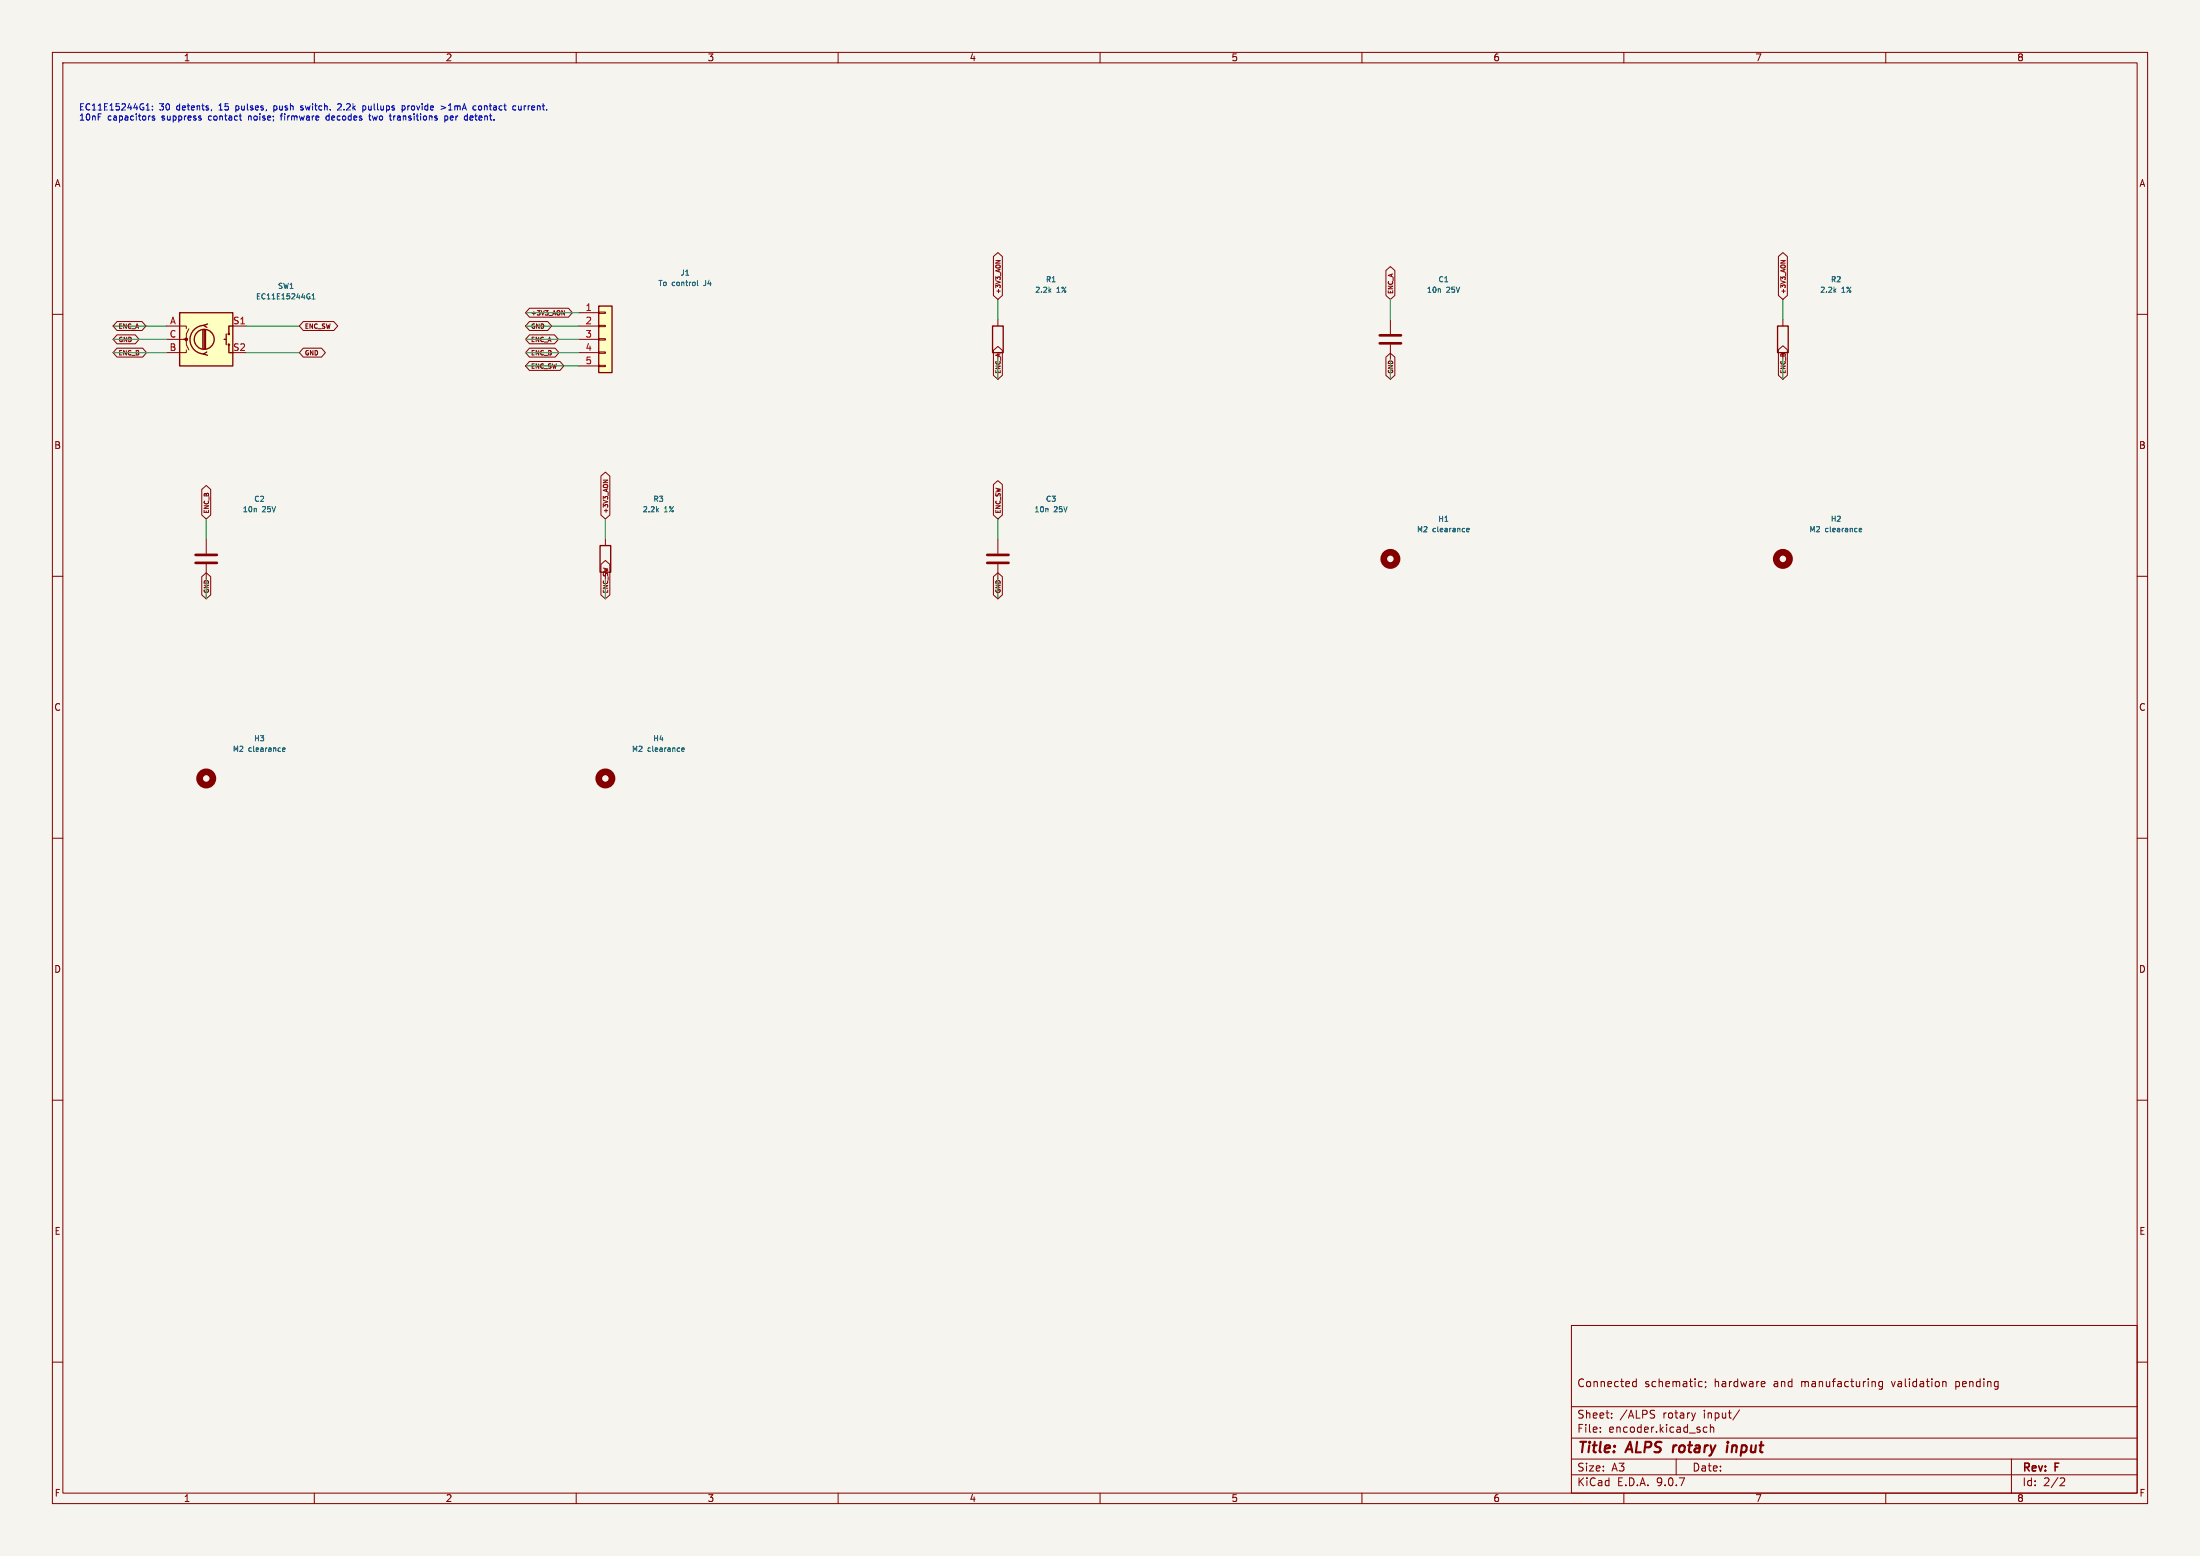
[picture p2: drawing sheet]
<svg xmlns="http://www.w3.org/2000/svg" width="420mm" height="297mm" viewBox="0 0 420 297" stroke-linecap="round" stroke-linejoin="round" font-family="sans-serif">
<path d="M0 0h420v297h-420z" fill="#f5f4ef" stroke="#f5f4ef" stroke-width=".19"/>
<g fill="none" stroke="#840000" stroke-width=".19">
<path d="M10 10h400v277h-400zM12 12h396v273h-396zM60 10v2M110 10v2M160 10v2M210 10v2M260 10v2M310 10v2M360 10v2M10 60h2M408 60h2M10 110h2"/>
<path d="M39.4 102.9v2.8M39.4 107.7v2.8M115.6 102.9v1.2M190.5 102.9v2.8M190.5 107.7v2.8M408 110h2M10 160h2M408 160h2M10 210h2M408 210h2M300 253h108v32h-108zM10 260h2"/>
<path d="M300 278.5h108M300 274.5h108M300 268.5h108M305.5 273.2v.2M305.5 272.5v.1M307.7 270.5v.2M307.7 269.8v.1M311.7 264.4l.2 .3 .5-.1M312.4 263.2v1.5M312.4 263.8l-.5-.1-.2 .3M315.7 269.2l.2 .1M315.7 270l.2 .3-.2 .3"/>
<path d="M320 278.5v3M323.7 269.7l-.4 1M324.4 264.6h.5M324.4 263.8h.5M325.6 263.8v.1M325.7 264.6l-.2 .3M325.9 272.5l-.5-.1-.2 .3 .1 .6h.6M326.5 272.5l.2-.1 .4 .1 .1 .9M326.5 271.9v1.5M332.1 269.1l-1.3 1.9M336.4 263.7l.5 .1v.2l-.7 .2M336.9 264.6l-.5 .1"/>
<path d="M357.9 263.8l.1 .9M359.4 263.8l-.5-.1-.2 .3 .1 .6h.6M359.4 263.7v1.2l-.3 .3-.4-.1M370.9 263.8h.5l.1 .9M384 278.5v6.5M408 260h2M60 285v2M110 285v2M160 285v2M210 285v2M260 285v2M300 281.5h108"/>
<path d="M310 285v2M360 285v2M393.5 282.1l.5 .1 .2 .3-1 1.1h1"/>
</g>
<path d="M319.5 275.9l-.2 1.3M329.8 275.9l-.2 1.3M329.9 275.2l-.1 .2" fill="none" stroke="#840000" stroke-width=".4"/>
<path d="M37.3 105.9h4.1M37.3 107.4h4.1M188.5 105.9h4M188.5 107.4h4" fill="none" stroke="#840000" stroke-width=".51"/>
<g fill="none" stroke="#840000" stroke-width="1.3">
<circle cx="39.4" cy="148.6" r="1.27"/>
<circle cx="115.6" cy="148.6" r="1.27"/>
</g>
<path d="M125.4 97.3l.3 .4M125.7 97l-.4 .4M53.9 143.1l.5-.1v-.2h-.3l-.2 .1 .1 .5h.4M130.1 143.1l.5-.1v-.2h-.3l-.2 .1 .1 .5h.4" fill="none" stroke="#006464" stroke-width=".19"/>
<path d="M114.6 104.1h2v5.1h-2z" fill="none" stroke="#840000" stroke-width=".25"/>
<path d="M114.3 58.4h2.5v12.7h-2.5z" fill="#ffffc2"/>
<path d="M114.3 58.4h2.5v12.7h-2.5zM189.5 62.2h2v5.1h-2z" fill="none" stroke="#840000" stroke-width=".25"/>
<g fill="none" stroke="#840000" stroke-width=".19">
<path d="M110.5 59.7h3.8M114.3 59.6h1.3v.2h-1.3zM110.5 62.2h3.8M110.5 64.8h3.8M110.5 67.3h3.8M110.5 69.9h3.8M114.3 62.1h1.3v.3h-1.3zM114.3 64.6h1.3v.3h-1.3zM114.3 67.2h1.3v.2h-1.3zM114.3 69.7h1.3v.3h-1.3zM190.5 61v1.2M265.4 61v2.8"/>
<path d="M265.4 65.8v2.8"/>
</g>
<path d="M133.1 53.5v.9l.2 .1M200.4 55.4l.2 .4M200.6 55.1l-.3 .4" fill="none" stroke="#006464" stroke-width=".19"/>
<path d="M263.4 64h4.1M263.4 65.5h4.1" fill="none" stroke="#840000" stroke-width=".51"/>
<path d="M34.3 59.7h10.1v10.2h-10.1z" fill="#ffffc2"/>
<g fill="none" stroke="#840000" stroke-width=".25">
<path d="M34.3 59.7h10.1v10.2h-10.1zM38.7 63v3.5M39 62.1a2.73 2.73 0 0 0-2.7 2.7 2.73 2.73 0 0 0 2.7 2.8M39 63v3.5M39.2 63v3.5M39.5 67.2l-.6 .4 .7 .2M39.6 61.8l-.7 .3 .6 .4M42.8 64.8h.4M43.2 63.8v2M43.7 65.8v1.5h.7M44.4 62.2h-.7v1.6M339.3 62.2h2.1v5.1h-2.1z"/>
<circle cx="39" cy="64.8" r="1.9"/>
<circle cx="43.7" cy="65.8" r=".13"/>
<circle cx="43.7" cy="63.8" r=".13"/>
</g>
<g fill="none" stroke="#840000" stroke-width=".19">
<path d="M101.1 58.8h7.4l.8 .9-.8 .8h-7.4l-.8-.8zM107.3 59.3l.4 .8v-.8M189.6 49l.9-.8 .9 .8v7.4l-.9 .8-.9-.8zM190.1 49.7h.8l-.8 .5M264.6 51.6l.8-.7 .9 .7v4.8l-.9 .8-.8-.8zM339.5 49l.9-.8 .8 .8v7.4l-.8 .8-.9-.8zM340 49.7h.8l-.8 .5M22.3 66.5h4.9l.8 .8-.8 .9h-4.9l-.7-.9zM22.3 63.9h3.5l.8 .9-.8 .8h-3.5l-.7-.8zM22.3 61.4h4.8l.8 .8-.8 .9h-4.8l-.7-.9zM31.7 62.2h3.9v.5M31.7 64.8h3.9v1l.5 1"/>
<path d="M35.6 66.8v.5h-3.9M36.1 62.7l-.5 1.1v1h-.5M44.4 62.2h2.6M57.9 66.5h3.5l.7 .8-.7 .9h-3.5l-.8-.9zM57.9 61.4h5.8l.8 .8-.8 .9h-5.8l-.8-.9zM101.1 61.4h3.5l.7 .8-.7 .9h-3.5l-.8-.9zM101.1 63.9h4.8l.7 .9-.7 .8h-4.8l-.8-.8zM101.1 66.5h4.9l.7 .8-.7 .9h-4.9l-.8-.9zM101.1 69h5.8l.7 .9-.7 .8h-5.8l-.8-.8zM189.6 66.9l.9-.8 .9 .8v4.7l-.9 .8-.9-.8zM264.6 68.2l.8-.8 .9 .8v3.4l-.9 .8-.8-.8zM339.5 66.7l.9-.7 .8 .7v4.9l-.8 .8-.9-.8z"/>
<path d="M340.4 61v1.2M38.5 93.4l.9-.7 .8 .7v4.9l-.8 .8-.9-.8zM114.7 90.9l.9-.8 .8 .8v7.4l-.8 .8-.9-.8zM115.2 91.6h.8l-.8 .5M189.6 92.5l.9-.8 .9 .8v5.8l-.9 .8-.9-.8zM38.5 110.1l.9-.8 .8 .8v3.5l-.8 .7-.9-.7zM114.7 107.7l.9-.7 .8 .7v5.9l-.8 .7-.9-.7zM189.6 110.1l.9-.8 .9 .8v3.5l-.9 .7-.9-.7z"/>
</g>
<circle cx="35.6" cy="64.8" r=".25" fill="#840000" stroke="#840000" stroke-width=".19"/>
<path d="M59 56.6h.2v.4l-.2 .1M59 56.1h.1M59.6 57.1h.5M59.6 56.4l.2-.3v1M350.2 55.4l.3 .4M350.5 55.1l-.4 .4M280 101.2l.5-.1-.1-.2-.3-.1-.1 .2v.5h.4M354.9 101.2l.5-.1v-.2l-.3-.1-.2 .2 .1 .5h.4" fill="none" stroke="#006464" stroke-width=".19"/>
<g fill="none" stroke="#840000" stroke-width="1.3">
<circle cx="265.4" cy="106.7" r="1.27"/>
<circle cx="340.4" cy="106.7" r="1.27"/>
</g>
<g fill="none" stroke="#009600" stroke-width=".19">
<path d="M100.3 59.7h10.2M190.5 57.2v3.8M265.4 57.2v3.8M340.4 57.2v3.8M21.6 62.2h10.1M21.6 64.8h10.1M21.6 67.3h10.1M47 62.2h10.1M47 67.3h10.1M100.3 62.2h10.2M100.3 64.8h10.2M100.3 67.3h10.2"/>
<path d="M100.3 69.9h10.2M190.5 68.6v3.8M265.4 68.6v3.8M340.4 68.6v3.8M39.4 99.1v3.8M115.6 99.1v3.8M190.5 99.1v3.8M39.4 110.5v3.8M115.6 110.5v3.8M190.5 110.5v3.8"/>
</g>
<g fill="none" stroke="#0000c2" stroke-width=".19">
<path d="M64.5 19.9l.4-.1 .3 .2M27.9 21h.7M28 20.1l.2-.3v1.2M28.6 22.1h.1M29.1 20.9v.1M29.1 20.3v.1M29.5 22.2l-.3-.1-.2 .2 .1 .2 .4 .1v.3h-.5M38.2 22.5l.2 .2-.2 .2M40.4 20.9l-.1 .3M46 22.9h.1M47.4 22.1v.8M52.3 20.9l.3 .1"/>
<path d="M52.3 20.2v1.2M52.6 20.2l-.3 .1M53.7 21.9v1M57.4 20.9h.4M57.8 20.3l-.2-.1-.2 .2v.1l.4 .2M62.7 22.1l-.3 .1-.2 .2 .1 .4 .4 .1M65.2 20.1l-.8 .9h.8M69.4 20.2l.3 .1 .1 .1v.5l-.4 .1M70.5 21.7v1.1l.3 .1M71.1 22.1l.2 .8M75.2 22.1v.8M75.2 22.2v.2"/>
<path d="M76.8 20.3l.3-.1 .2 .2-.1 .5h-.4M76.8 20.2v1.2M84.2 20.2l.9 .3-.9 .4M84.9 22.2l.4-.1 .2 .3-.1 .5h-.5M84.9 22.1v1.2M86 22.2v.7M86.5 22.4l-.5 .1M89.2 21.7v1.2M90.1 22.1l-.4 .2 .1 .6h.3M90.3 22.4l-.6 .1M91.8 20.3l-.2-.1-.3 .2 .1 .5h.4M98.1 20.2l.4 .1"/>
<path d="M98.5 20.9l-.4 .1M99 20.2v.7h.5M99.5 20.2v.8"/>
</g>
<g font-size="2.8" fill="#840000">
<text x="301" y="277.9">Title:</text>
<text x="310.6" y="277.9">ALPS</text>
<text x="320.2" y="277.9">rotary</text>
<text x="331.3" y="277.9">input</text>
</g>
<g font-size="2.1" fill="#840000">
<text x="301" y="265">Connected</text>
<text x="313.9" y="265">schematic;</text>
<text x="327.3" y="265">hardware</text>
<text x="338.7" y="265">and</text>
<text x="344.1" y="265">manufacturing</text>
<text x="361.6" y="265">validation</text>
<text x="373.9" y="265">pending</text>
<text x="301" y="273.7">File:</text>
<text x="301" y="271">Sheet:</text>
<text x="307.1" y="273.7">encoder.kicad_sch</text>
<text x="309.2" y="271">/ALPS</text>
<text x="317.5" y="271">rotary</text>
<text x="325.4" y="271">input/</text>
<text x="301" y="281.1">Size:</text>
<text x="307.6" y="281.1">A3</text>
<text x="323" y="281.1">Date:</text>
<text x="386" y="281.3">Rev:</text>
<text x="392.4" y="281.3">F</text>
<text x="301" y="283.9">KiCad</text>
<text x="308.7" y="283.9">E.D.A.</text>
<text x="316.3" y="283.9">9.0.7</text>
<text x="386" y="283.9">Id:</text>
<text x="390.1" y="283.9">2/2</text>
</g>
<g font-size="1.8" fill="#840000">
<text x="35" y="11.9">1</text>
<text x="85" y="11.9">2</text>
<text x="135" y="11.9">3</text>
<text x="185" y="11.9">4</text>
<text x="235" y="11.9">5</text>
<text x="285" y="11.9">6</text>
<text x="335" y="11.9">7</text>
<text x="385" y="11.9">8</text>
<text x="10.3" y="35.9">A</text>
<text x="408.3" y="35.9">A</text>
<text x="10.3" y="85.9">B</text>
<text x="408.2" y="85.9">B</text>
<text x="10.3" y="135.9">C</text>
<text x="408.2" y="135.9">C</text>
<text x="10.3" y="185.9">D</text>
<text x="408.2" y="185.9">D</text>
<text x="10.3" y="235.9">E</text>
<text x="408.3" y="235.9">E</text>
<text x="10.3" y="285.9">F</text>
<text x="35" y="286.9">1</text>
<text x="85" y="286.9">2</text>
<text x="135" y="286.9">3</text>
<text x="185" y="286.9">4</text>
<text x="235" y="286.9">5</text>
<text x="285" y="286.9">6</text>
<text x="335" y="286.9">7</text>
<text x="385" y="286.9">8</text>
<text x="408.3" y="285.9">F</text>
</g>
<g font-size="1.8" fill="#a90000">
<text x="111.7" y="59.4">1</text>
<text x="32.3" y="64.5">C</text>
<text x="32.4" y="62">A</text>
<text x="44.4" y="62">S1</text>
<text x="111.7" y="62">2</text>
<text x="111.7" y="64.5">3</text>
<text x="32.3" y="67.1">B</text>
<text x="44.4" y="67.1">S2</text>
<text x="111.7" y="67.1">4</text>
<text x="111.7" y="69.6">5</text>
</g>
<g font-size="1.7" fill="#0000c2">
<text x="15" y="21.4">EC11E15244G1:</text>
<text x="15" y="23.3">10nF</text>
<text x="20.5" y="23.3">capacitors</text>
<text x="30.4" y="21.4">30</text>
<text x="31" y="23.3">suppress</text>
<text x="33.8" y="21.4">detents,</text>
<text x="40.1" y="23.3">contact</text>
<text x="42.1" y="21.4">15</text>
<text x="45.5" y="21.4">pulses,</text>
<text x="47.9" y="23.3">noise;</text>
<text x="53" y="21.4">push</text>
<text x="54.4" y="23.3">firmware</text>
<text x="58.4" y="21.4">switch.</text>
<text x="63.2" y="23.3">decodes</text>
<text x="65.7" y="21.4">2.2k</text>
<text x="70.6" y="21.4">pullups</text>
<text x="71.7" y="23.3">two</text>
<text x="75.8" y="23.3">transitions</text>
<text x="78.3" y="21.4">provide</text>
<text x="86" y="21.4">&gt;1mA</text>
<text x="86.5" y="23.3">per</text>
<text x="90.5" y="23.3">detent.</text>
<text x="92.4" y="21.4">contact</text>
<text x="100.2" y="21.4">current.</text>
</g>
<g font-size="1.4" fill="#006464">
<text x="129.8" y="52.8">J1</text>
<text x="48.8" y="57.3">EC11E15244G1</text>
<text x="53" y="55.3">SW1</text>
<text x="125.6" y="54.8">To</text>
<text x="128.3" y="54.8">control</text>
<text x="134.6" y="54.8">J4</text>
<text x="197.5" y="56.1">2.2k</text>
<text x="199.6" y="54.1">R1</text>
<text x="201.7" y="56.1">1%</text>
<text x="272.3" y="56.1">10n</text>
<text x="274.5" y="54.1">C1</text>
<text x="276.1" y="56.1">25V</text>
<text x="347.4" y="56.1">2.2k</text>
<text x="349.4" y="54.1">R2</text>
<text x="351.6" y="56.1">1%</text>
<text x="48.4" y="96">C2</text>
<text x="124.6" y="96">R3</text>
<text x="199.6" y="96">C3</text>
<text x="46.2" y="98">10n</text>
<text x="50.1" y="98">25V</text>
<text x="122.6" y="98">2.2k</text>
<text x="126.8" y="98">1%</text>
<text x="197.4" y="98">10n</text>
<text x="201.2" y="98">25V</text>
<text x="270.4" y="101.8">M2</text>
<text x="273.5" y="101.8">clearance</text>
<text x="274.5" y="99.8">H1</text>
<text x="345.3" y="101.8">M2</text>
<text x="348.4" y="101.8">clearance</text>
<text x="349.4" y="99.8">H2</text>
<text x="44.3" y="143.7">M2</text>
<text x="47.4" y="143.7">clearance</text>
<text x="48.4" y="141.7">H3</text>
<text x="120.5" y="143.7">M2</text>
<text x="123.6" y="143.7">clearance</text>
<text x="124.6" y="141.7">H4</text>
</g>
<g font-size="1.2" fill="#840000">
<text x="191.2" y="56.2" transform="rotate(-90 191.2 56.2)">+3V3_AON</text>
<text x="266.1" y="56.2" transform="rotate(-90 266.1 56.2)">ENC_A</text>
<text x="341.1" y="56.2" transform="rotate(-90 341.1 56.2)">+3V3_AON</text>
<text x="22.5" y="65.5">GND</text>
<text x="22.5" y="62.9">ENC_A</text>
<text x="58.1" y="62.9">ENC_SW</text>
<text x="101.3" y="60.4">+3V3_AON</text>
<text x="101.3" y="62.9">GND</text>
<text x="101.3" y="65.5">ENC_A</text>
<text x="22.5" y="68">ENC_B</text>
<text x="58.1" y="68">GND</text>
<text x="101.3" y="68">ENC_B</text>
<text x="101.3" y="70.6">ENC_SW</text>
<text x="191.2" y="71.4" transform="rotate(-90 191.2 71.4)">ENC_A</text>
<text x="266.1" y="71.4" transform="rotate(-90 266.1 71.4)">GND</text>
<text x="341.1" y="71.4" transform="rotate(-90 341.1 71.4)">ENC_B</text>
<text x="40.1" y="98.1" transform="rotate(-90 40.1 98.1)">ENC_B</text>
<text x="116.3" y="98.1" transform="rotate(-90 116.3 98.1)">+3V3_AON</text>
<text x="191.2" y="98.1" transform="rotate(-90 191.2 98.1)">ENC_SW</text>
<text x="40.1" y="113.3" transform="rotate(-90 40.1 113.3)">GND</text>
<text x="116.3" y="113.3" transform="rotate(-90 116.3 113.3)">ENC_SW</text>
<text x="191.2" y="113.3" transform="rotate(-90 191.2 113.3)">GND</text>
</g>
</svg>
